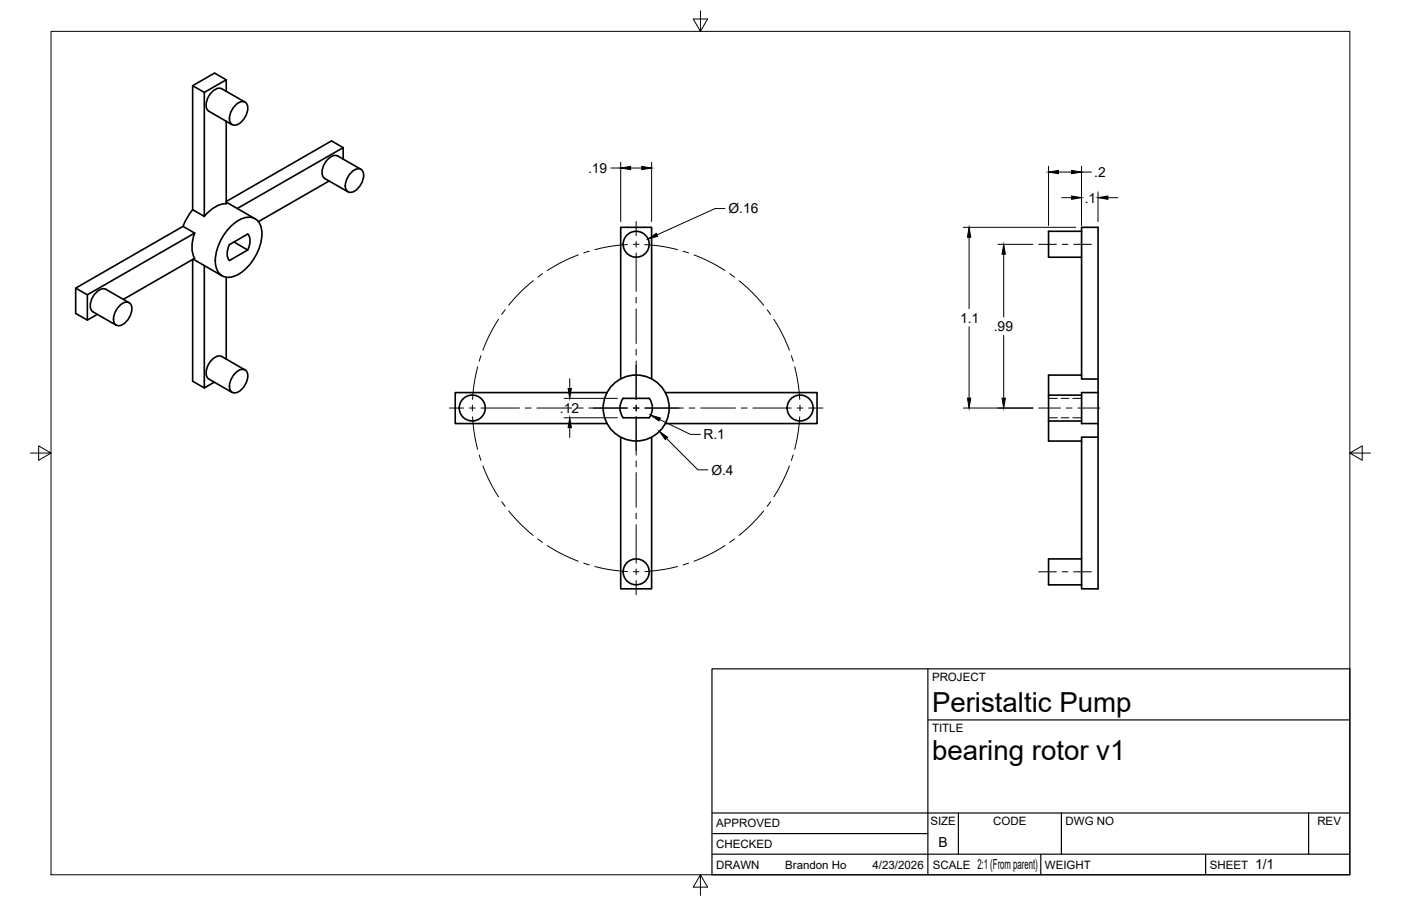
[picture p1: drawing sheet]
<svg xmlns="http://www.w3.org/2000/svg" width="432mm" height="279mm" viewBox="0 0 432 279" stroke-linecap="round" stroke-linejoin="round" font-family="sans-serif">
<!-- layer: Visible -->
<g fill="none" stroke="#000" stroke-width=".51">
<path d="M59.4 26.4l3.6 2.1M69.7 24.6l-3.6-2.1-6.7 3.9v38.3M69.7 28.2v-3.6l-6.7 3.9v38.2M69.7 37.4v25.4M72.4 32.6a2.3 2.3 0 0 1 3.7-.5 5.3 5.3 0 0 1-3.8 6.5 1.95 1.95 0 0 1-1.5-2.7l.4-1.4zM75.5 31.5l-7.2-4.1a3.5 3.5 0 0 0-4 2.3 3.5 3.5 0 0 0 .1 4.6l7.1 4.1M101.4 55.8l-21.8 12.6M104.1 48.1l7.2 4.1M104.1 48.1a3.5 3.5 0 0 0-4 2.3 3.5 3.5 0 0 0 0 4.6l7.2 4.2M105.8 49.1v-3.6l-32.7 18.8M105.8 45.5l-3.6-2-32.5 18.6M108.1 53.3a2.3 2.3 0 0 1 3.7-.5 5.3 5.3 0 0 1-3.8 6.5 1.95 1.95 0 0 1-1.5-2.7l.4-1.4z"/>
<path d="M56.4 69.8l-33.1 19.1v7.7l3.6 2.1M56.4 69.8l3.6 2.1M59.4 64.7l3.6 2M59.4 64.7a17.4 17.4 0 0 0-3 5.1M59.5 79.9l9 5.2M60 71.9l-33.1 19v7.8l3.1-1.8M60 71.9a9.6 9.6 0 0 0 0 7.8l-22 12.6M69.7 62.3l8.9 5.2M69.7 62.8a9.1 9.1 0 0 0-6.7 3.9M70.7 70.2a7.3 7.3 0 0 1 7.6-2.9 5.2 5.2 0 0 1 2.4 6 15.6 15.6 0 0 1-8.2 11.8 4.1 4.1 0 0 1-6.1-3.5 15.3 15.3 0 0 1 4.3-11.4zM72.1 74.6l4.2 2.5-5.6 3.2a4.6 4.6 0 0 1 0-4.9l5.6-3.2a4.4 4.4 0 0 1 .1 4.9M333.4 71.3h-10.2v8h10.2"/>
<path d="M23.3 88.9l3.6 2M28.6 96.2l7.2 4.1M36.7 94.4a2.3 2.3 0 0 1 3.7-.5 5.3 5.3 0 0 1-3.8 6.6 1.95 1.95 0 0 1-1.6-2.8l.5-1.4zM39.8 93.4l-7.2-4.2a3.5 3.5 0 0 0-4 2.3 3.5 3.5 0 0 0 0 4.6M59.4 80v37.6l3.6 2M63 81.9v37.7l3-1.7M69.7 85.5v25.2M72.4 115.1a2.3 2.3 0 0 1 3.7-.5 5.3 5.3 0 0 1-3.8 6.6 1.95 1.95 0 0 1-1.5-2.7l.4-1.5zM75.5 114.1l-7.2-4.2a3.5 3.5 0 0 0-4 2.3 3.5 3.5 0 0 0 .1 4.7l7.1 4.1M191.3 116.9v-46.8h9.5v46.8M333.4 115.7h-10.2v6.2M338.4 116.9h-5v-46.8h5v111.5h-5v-46.8h5"/>
<path d="M187.1 121.1h-46.8v9.5h46.8M191.3 134.8v46.8h9.5v-46.8M192.1 122.8h8a5 5 0 0 1 0 6h-8a5 5 0 0 1 0-6zM205 121.1h46.8v9.5h-46.8M323.2 121.9v7.9M323.2 129.8v6.2h10.2M323.2 121.9h10.2M323.2 129.8h10.2M338.4 121.1h-5v9.5h5M333.4 172.4h-10.2v8h10.2"/>
<circle cx="196.1" cy="75.3" r="4"/>
<circle cx="145.5" cy="125.8" r="4"/>
<circle cx="196.1" cy="125.8" r="10.2"/>
<circle cx="246.6" cy="125.8" r="4"/>
<circle cx="196.1" cy="176.3" r="4"/>
</g>
<!-- layer: Hidden -->
<path d="M323.2 128.8h2.7M323.2 122.9h2.7M327.1 128.8h2.4M327.1 122.9h2.4M330.6 128.8h2.8M330.6 122.9h2.8" fill="none" stroke="#000" stroke-width=".31"/>
<!-- layer: Border -->
<path d="M15.7 9.7h400.3v260.1h-400.3zM215.9 3.3v6.4l-2.2-3.8h4.4l-2.2 3.8M9.4 139.7h6.3l-3.8-2.2v4.4l3.8-2.2M416 139.7l3.8 2.2v-4.4l-3.8 2.2h6.4M215.9 269.8l2.2 3.8h-4.4l2.2-3.8v6.3" fill="none" stroke="#000" stroke-width=".31"/>
<!-- layer: Titleblock -->
<path d="M219.4 206.3h196.6v63.5h-196.6zM286 206.3v63.5M286 222h130M219.4 257.1h66.6M219.4 250.7h196.6M295.4 250.7v12.7M327.1 250.7v12.7M403.3 250.7v12.7M219.4 263.4h196.6M320.8 263.4v6.4M371.6 263.4v6.4" fill="none" stroke="#000" stroke-width=".36"/>
<!-- layer: Smart Centers -->
<g fill="none" stroke="#000" stroke-width=".31">
<path d="M178.2 78.6l-4.5 2-5 2.8M181.6 77.5l-1.7 .5M193.4 75.4l-4.1 .4-6 1.2M195.2 75.3h1.8M196.1 68.3v4.4M196.1 74.5v1.7M196.1 78v11.9M198.8 75.4l4 .4 6 1.2M210.5 77.5l1.7 .5M213.9 78.6l4.6 2 5 2.8M320.1 75.4h5.5M327.4 75.4h1.7"/>
<path d="M330.9 75.4h5.5M153.6 98.5l-2.8 4.9-2 4.6M155.7 95.5l-1.1 1.5M164.4 86.6l-4 3.5-3.6 4M167.2 84.4l-1.4 1.1M196.1 91.7v1.8M196.1 95.2v10.8M224.9 84.4l1.5 1.1M227.8 86.6l4 3.5 3.6 4M236.5 95.5l1 1.5M238.5 98.5l2.8 4.9 2 4.6M147.2 113.1l-1.2 6-.4 4.1"/>
<path d="M148.2 109.7l-.5 1.7M196.1 107.7v1.8M196.1 111.3v11.9M243.9 109.7l.6 1.7M244.9 113.1l1.2 6 .4 4.1M138.5 125.8h4.4M144.7 125.8h1.8M145.6 124.9v1.8M145.6 128.5l.4 4.1 1.2 6M148.3 125.8h11.8M161.9 125.8h1.8M165.5 125.8h10.7"/>
<path d="M178 125.8h1.7M181.5 125.8h11.9M195.2 125.8h1.8M196.1 124.9v1.8M196.1 128.5v11.9M198.8 125.8h11.8M212.4 125.8h1.8M216 125.8h10.7M228.5 125.8h1.8M232 125.8h11.9M245.7 125.8h1.8M246.5 128.5l-.4 4.1-1.2 6"/>
<path d="M246.6 124.9v1.8M249.2 125.8h4.4M320.1 125.8h6.8M328.6 125.8h1.8M332.2 125.8h6.7M147.7 140.3l.5 1.7M148.8 143.7l2 4.6 2.8 4.9M154.6 154.7l1.1 1.4M156.8 157.6l3.6 3.9 3.9 3.6M196.1 142.2v1.8M196.1 145.7v10.7M196.1 158.2v1.8"/>
<path d="M235.4 157.6l-3.6 3.9-4 3.6M237.5 154.7l-1 1.4M243.3 143.7l-2 4.6-2.8 4.9M244.5 140.3l-.6 1.7M165.8 166.2l1.4 1.1M168.7 168.3l5 2.8 4.5 2M179.9 173.7l1.7 .5M183.3 174.7l4 .9 6.1 .7M195.2 176.3h1.8M196.1 161.8v11.9M196.1 175.5v1.7M196.1 179v4.4"/>
<path d="M208.8 174.7l-3.9 .9-6.1 .7M212.2 173.7l-1.7 .5M223.5 168.3l-5 2.8-4.6 2M226.4 166.2l-1.5 1.1M320.1 176.3h5.5M327.4 176.3h1.7M330.9 176.3h5.5"/>
</g>
<!-- layer: FD_Dimensions -->
<g fill="none" stroke="#000" stroke-width=".31">
<path d="M188.3 51.8h3M191.3 50v18.3M194.4 51.8h3.4M200.8 50v18.3M323.2 51.3v18.3M326.2 53.1h4.1M333.3 51.3v18.3M333.3 53.1h3.1M338.4 59.2v9.1M223.4 64.3h-3l-17.9 8.1M296.9 70.1h34.7M298.7 73.2v22"/>
<path d="M307.6 75.4h10.7M309.4 78.4v19.4M327.2 61h3.1M341.5 61h3M175.6 116.8v3M298.7 100.8v22M309.4 103.4v19.4M173.8 128.8h16.5M173.8 122.9h16.5M175.6 131.9v3M203.3 129.4l9.5 4.6h3.1M205.4 135.2l9.7 9.7h3"/>
<path d="M296.9 125.8h21.4"/>
</g>
<g fill="#000" stroke="#000" stroke-width=".31">
<path d="M191.3 51.8l3.1-.5v1zM197.8 51.3l3 .5-3 .5zM323.2 53.1l3-.5v1zM330.3 52.6l3 .5-3 .5zM199.7 73.7l2.6-1.7 .4 .9zM298.7 70.1l.5 3.1h-1zM309.4 75.4l.5 3h-1.1zM330.3 60.5l3 .5-3 .5zM338.4 61l3.1-.5v1zM175.1 119.8h1l-.5 3.1zM175.6 128.8l.5 3.1h-1zM200.6 128l2.9 .9-.4 .9z"/>
<path d="M203.2 133l2.6 1.8-.8 .8zM298.2 122.8h1l-.5 3zM308.8 122.8h1.1l-.5 3z"/>
</g>
<g font-size="8.5">
<text x="287.3" y="219.5">Peristaltic Pump</text>
<text x="287.3" y="234.5">bearing rotor v1</text>
</g>
<g font-size="4.3">
<text x="181.3" y="53.3">.19</text>
<text x="337.3" y="54.6">.2</text>
<text x="224.5" y="65.8">Ø.16</text>
<text x="334.3" y="62.5">.1</text>
<text x="295.9" y="99.5">1.1</text>
<text x="306.3" y="102.1">.99</text>
<text x="172.6" y="127.4">.12</text>
<text x="216.8" y="135.5">R.1</text>
<text x="219.2" y="146.3">Ø.4</text>
<text x="289.3" y="261.2">B</text>
<text x="301.2" y="268.1">2:1 (From parent)</text>
<text x="386.8" y="268.1">1/1</text>
</g>
<g font-size="3.5">
<text x="287.3" y="210.1">PROJECT</text>
<text x="287.3" y="225.8">TITLE</text>
<text x="220.7" y="255.2">APPROVED</text>
<text x="286.7" y="254.5">SIZE</text>
<text x="306.1" y="254.5">CODE</text>
<text x="328.4" y="254.5">DWG NO</text>
<text x="406" y="254.5">REV</text>
<text x="220.7" y="261.5">CHECKED</text>
<text x="220.7" y="267.9">DRAWN</text>
<text x="242" y="267.9">Brandon Ho</text>
<text x="268.9" y="267.9">4/23/2026</text>
<text x="287.5" y="267.9">SCALE</text>
<text x="322.1" y="267.9">WEIGHT</text>
<text x="372.9" y="267.9">SHEET</text>
</g>
</svg>
